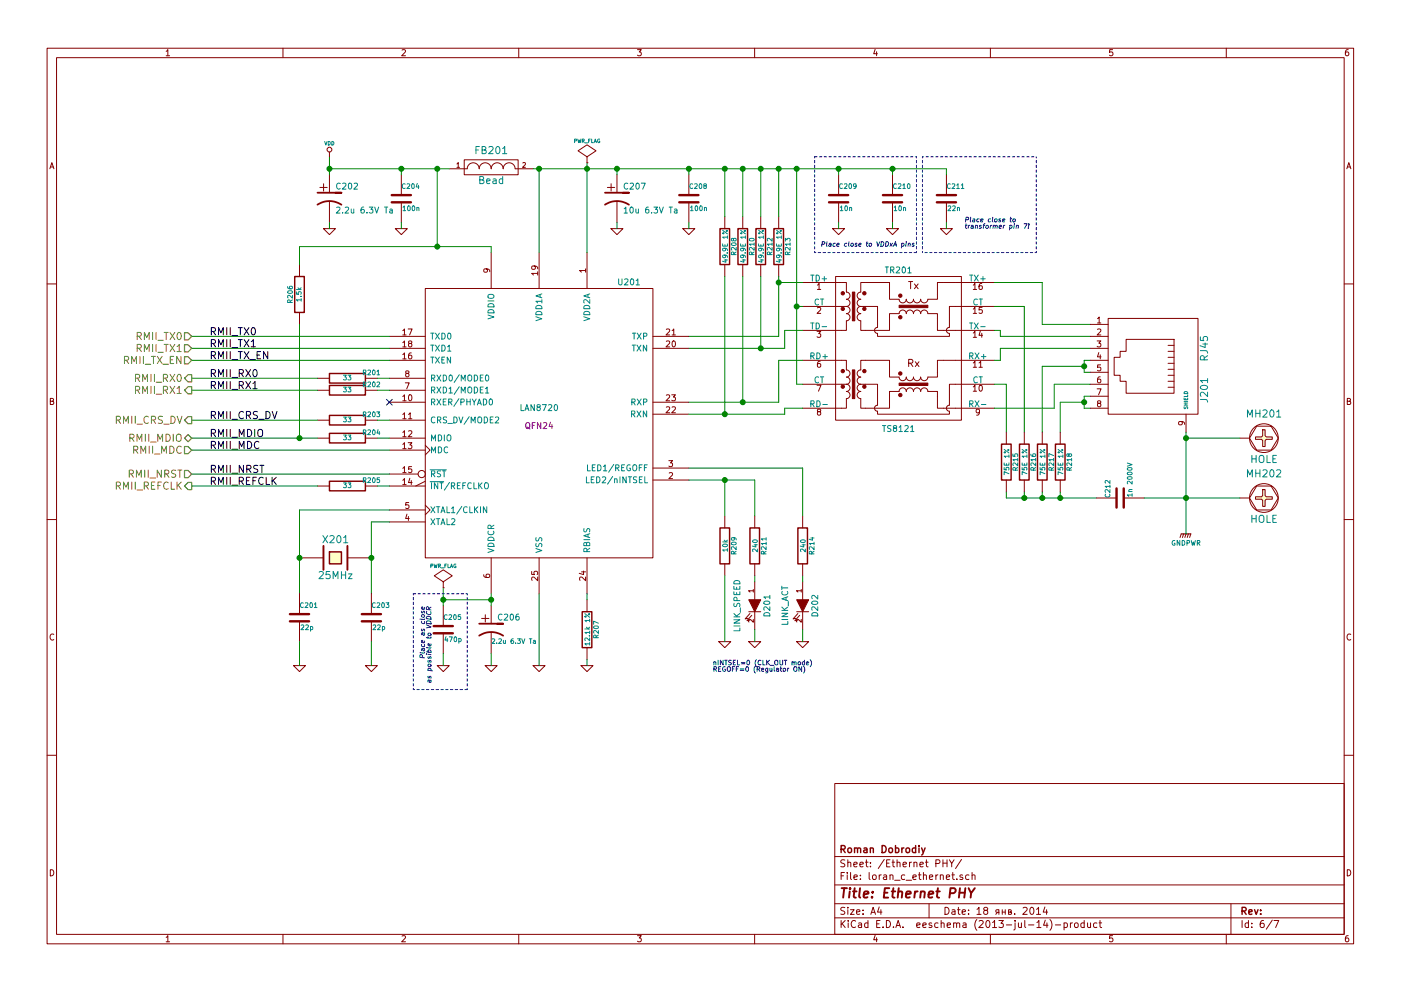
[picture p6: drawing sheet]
EESchema Schematic File Version 2
LIBS:74xx_seppower
LIBS:power
LIBS:device
LIBS:transistors
LIBS:conn
LIBS:linear
LIBS:regul
LIBS:cmos4000
LIBS:adc-dac
LIBS:memory
LIBS:xilinx
LIBS:special
LIBS:microcontrollers
LIBS:dsp
LIBS:microchip
LIBS:analog_switches
LIBS:motorola
LIBS:texas
LIBS:intel
LIBS:audio
LIBS:interface
LIBS:digital-audio
LIBS:philips
LIBS:display
LIBS:cypress
LIBS:siliconi
LIBS:opto
LIBS:atmel
LIBS:contrib
LIBS:valves
LIBS:stm32
LIBS:lan8720
LIBS:hole
LIBS:ts8121
LIBS:74xgxx
LIBS:ac-dc
LIBS:brooktre
LIBS:cmos_ieee
LIBS:dc-dc
LIBS:elec-unifil
LIBS:ftdi
LIBS:gennum
LIBS:graphic
LIBS:hc11
LIBS:logo
LIBS:microchip1
LIBS:microchip_pic10mcu
LIBS:microchip_pic12mcu
LIBS:microchip_pic16mcu
LIBS:msp430
LIBS:nxp_armmcu
LIBS:powerint
LIBS:pspice
LIBS:references
LIBS:relays
LIBS:rfcom
LIBS:sensors
LIBS:stm8
LIBS:supertex
LIBS:transf
LIBS:video
LIBS:loran_c_proc_board-cache
EELAYER 24 0
EELAYER END
$Descr A4 11693 8268
encoding utf-8
Sheet 6 7
Title "Ethernet PHY"
Date "18 янв. 2014"
Rev ""
Comp "Roman Dobrodiy"
Comment1 ""
Comment2 ""
Comment3 ""
Comment4 ""
$EndDescr
$Comp
L RJ45 J201
U 1 1
P 9550 3050
F 0 "J201" H 9750 3550 60  0000 C CNN
F 1 "RJ45" H 9400 3550 60  0000 C CNN
F 2 "" H 9550 3050 60  0000 C CNN
F 3 "" H 9550 3050 60  0000 C CNN
	1    9550 3050
	0    1    1    0   
$EndComp
$Comp
L LAN8720 U201
U 1 1
P 4500 3400
F 0 "U201" H 5250 4450 50  0000 C CNN
F 1 "LAN8720" H 4500 3400 50  0000 C CNN
F 2 "QFN24" H 4500 3250 50  0000 C CNN
F 3 "" H 4200 3400 60  0001 C CNN
	1    4500 3400
	1    0    0    -1  
$EndComp
$Comp
L TS8121 TR201
U 1 1
P 7500 2850
F 0 "TR201" H 7500 3450 50  0000 C CNN
F 1 "TS8121" H 7500 2125 50  0000 C CNN
F 2 "" H 7125 3150 60  0000 C CNN
F 3 "" H 7125 3150 60  0000 C CNN
	1    7500 2850
	1    0    0    -1  
$EndComp
$Comp
L R R208
U 1 1
P 6050 2050
F 0 "R208" V 6130 2050 40  0000 C CNN
F 1 "49.9E 1%" V 6057 2051 40  0000 C CNN
F 2 "" V 5980 2050 30  0000 C CNN
F 3 "" H 6050 2050 30  0000 C CNN
	1    6050 2050
	1    0    0    -1  
$EndComp
$Comp
L R R210
U 1 1
P 6200 2050
F 0 "R210" V 6280 2050 40  0000 C CNN
F 1 "49.9E 1%" V 6207 2051 40  0000 C CNN
F 2 "" V 6130 2050 30  0000 C CNN
F 3 "" H 6200 2050 30  0000 C CNN
	1    6200 2050
	1    0    0    -1  
$EndComp
$Comp
L R R212
U 1 1
P 6350 2050
F 0 "R212" V 6430 2050 40  0000 C CNN
F 1 "49.9E 1%" V 6357 2051 40  0000 C CNN
F 2 "" V 6280 2050 30  0000 C CNN
F 3 "" H 6350 2050 30  0000 C CNN
	1    6350 2050
	1    0    0    -1  
$EndComp
$Comp
L R R213
U 1 1
P 6500 2050
F 0 "R213" V 6580 2050 40  0000 C CNN
F 1 "49.9E 1%" V 6507 2051 40  0000 C CNN
F 2 "" V 6430 2050 30  0000 C CNN
F 3 "" H 6500 2050 30  0000 C CNN
	1    6500 2050
	1    0    0    -1  
$EndComp
$Comp
L R R215
U 1 1
P 8400 3850
F 0 "R215" V 8480 3850 40  0000 C CNN
F 1 "75E 1%" V 8407 3851 40  0000 C CNN
F 2 "" V 8330 3850 30  0000 C CNN
F 3 "" H 8400 3850 30  0000 C CNN
	1    8400 3850
	1    0    0    -1  
$EndComp
$Comp
L C C212
U 1 1
P 9350 4150
F 0 "C212" H 9350 4250 40  0000 L CNN
F 1 "1n 2000V" H 9356 4065 40  0000 L CNN
F 2 "" H 9388 4000 30  0000 C CNN
F 3 "" H 9350 4150 60  0000 C CNN
	1    9350 4150
	0    -1   -1   0   
$EndComp
$Comp
L GNDPWR #PWR0106
U 1 1
P 9900 4450
F 0 "#PWR0106" H 9900 4500 40  0001 C CNN
F 1 "GNDPWR" H 9900 4370 40  0000 C CNN
F 2 "" H 9900 4450 60  0000 C CNN
F 3 "" H 9900 4450 60  0000 C CNN
	1    9900 4450
	1    0    0    -1  
$EndComp
$Comp
L R R216
U 1 1
P 8550 3850
F 0 "R216" V 8630 3850 40  0000 C CNN
F 1 "75E 1%" V 8557 3851 40  0000 C CNN
F 2 "" V 8480 3850 30  0000 C CNN
F 3 "" H 8550 3850 30  0000 C CNN
	1    8550 3850
	1    0    0    -1  
$EndComp
$Comp
L R R217
U 1 1
P 8700 3850
F 0 "R217" V 8780 3850 40  0000 C CNN
F 1 "75E 1%" V 8707 3851 40  0000 C CNN
F 2 "" V 8630 3850 30  0000 C CNN
F 3 "" H 8700 3850 30  0000 C CNN
	1    8700 3850
	1    0    0    -1  
$EndComp
$Comp
L R R218
U 1 1
P 8850 3850
F 0 "R218" V 8930 3850 40  0000 C CNN
F 1 "75E 1%" V 8857 3851 40  0000 C CNN
F 2 "" V 8780 3850 30  0000 C CNN
F 3 "" H 8850 3850 30  0000 C CNN
	1    8850 3850
	1    0    0    -1  
$EndComp
$Comp
L HOLE MH201
U 1 1
P 10550 3650
F 0 "MH201" H 10550 3850 60  0000 C CNN
F 1 "HOLE" H 10550 3470 60  0000 C CNN
F 2 "" H 10550 3650 60  0000 C CNN
F 3 "" H 10550 3650 60  0000 C CNN
	1    10550 3650
	1    0    0    -1  
$EndComp
$Comp
L HOLE MH202
U 1 1
P 10550 4150
F 0 "MH202" H 10550 4350 60  0000 C CNN
F 1 "HOLE" H 10550 3970 60  0000 C CNN
F 2 "" H 10550 4150 60  0000 C CNN
F 3 "" H 10550 4150 60  0000 C CNN
	1    10550 4150
	1    0    0    -1  
$EndComp
$Comp
L GND #PWR0107
U 1 1
P 4500 5550
F 0 "#PWR0107" H 4500 5550 30  0001 C CNN
F 1 "GND" H 4500 5480 30  0001 C CNN
F 2 "" H 4500 5550 60  0000 C CNN
F 3 "" H 4500 5550 60  0000 C CNN
	1    4500 5550
	1    0    0    -1  
$EndComp
$Comp
L R R207
U 1 1
P 4900 5250
F 0 "R207" V 4980 5250 40  0000 C CNN
F 1 "12.1k 1%" V 4907 5251 40  0000 C CNN
F 2 "" V 4830 5250 30  0000 C CNN
F 3 "" H 4900 5250 30  0000 C CNN
	1    4900 5250
	1    0    0    -1  
$EndComp
$Comp
L LED D201
U 1 1
P 6300 5050
F 0 "D201" H 6300 5150 50  0000 C CNN
F 1 "LINK_SPEED" H 6300 4900 50  0000 C CNN
F 2 "" H 6300 5050 60  0000 C CNN
F 3 "" H 6300 5050 60  0000 C CNN
	1    6300 5050
	0    1    1    0   
$EndComp
$Comp
L R R211
U 1 1
P 6300 4550
F 0 "R211" V 6380 4550 40  0000 C CNN
F 1 "240" V 6307 4551 40  0000 C CNN
F 2 "" V 6230 4550 30  0000 C CNN
F 3 "" H 6300 4550 30  0000 C CNN
	1    6300 4550
	1    0    0    -1  
$EndComp
$Comp
L R R209
U 1 1
P 6050 4550
F 0 "R209" V 6130 4550 40  0000 C CNN
F 1 "10k" V 6057 4551 40  0000 C CNN
F 2 "" V 5980 4550 30  0000 C CNN
F 3 "" H 6050 4550 30  0000 C CNN
	1    6050 4550
	1    0    0    -1  
$EndComp
$Comp
L GND #PWR0108
U 1 1
P 6050 5350
F 0 "#PWR0108" H 6050 5350 30  0001 C CNN
F 1 "GND" H 6050 5280 30  0001 C CNN
F 2 "" H 6050 5350 60  0000 C CNN
F 3 "" H 6050 5350 60  0000 C CNN
	1    6050 5350
	1    0    0    -1  
$EndComp
$Comp
L GND #PWR0109
U 1 1
P 6300 5350
F 0 "#PWR0109" H 6300 5350 30  0001 C CNN
F 1 "GND" H 6300 5280 30  0001 C CNN
F 2 "" H 6300 5350 60  0000 C CNN
F 3 "" H 6300 5350 60  0000 C CNN
	1    6300 5350
	1    0    0    -1  
$EndComp
$Comp
L R R214
U 1 1
P 6700 4550
F 0 "R214" V 6780 4550 40  0000 C CNN
F 1 "240" V 6707 4551 40  0000 C CNN
F 2 "" V 6630 4550 30  0000 C CNN
F 3 "" H 6700 4550 30  0000 C CNN
	1    6700 4550
	1    0    0    -1  
$EndComp
$Comp
L LED D202
U 1 1
P 6700 5050
F 0 "D202" H 6700 5150 50  0000 C CNN
F 1 "LINK_ACT" H 6700 4900 50  0000 C CNN
F 2 "" H 6700 5050 60  0000 C CNN
F 3 "" H 6700 5050 60  0000 C CNN
	1    6700 5050
	0    1    1    0   
$EndComp
$Comp
L GND #PWR0110
U 1 1
P 6700 5350
F 0 "#PWR0110" H 6700 5350 30  0001 C CNN
F 1 "GND" H 6700 5280 30  0001 C CNN
F 2 "" H 6700 5350 60  0000 C CNN
F 3 "" H 6700 5350 60  0000 C CNN
	1    6700 5350
	1    0    0    -1  
$EndComp
$Comp
L CP1 C206
U 1 1
P 4100 5250
F 0 "C206" H 4150 5350 50  0000 L CNN
F 1 "2.2u 6.3V Ta" H 4100 5150 39  0000 L CNN
F 2 "" H 4100 5250 60  0000 C CNN
F 3 "" H 4100 5250 60  0000 C CNN
	1    4100 5250
	1    0    0    -1  
$EndComp
$Comp
L GND #PWR0111
U 1 1
P 4100 5550
F 0 "#PWR0111" H 4100 5550 30  0001 C CNN
F 1 "GND" H 4100 5480 30  0001 C CNN
F 2 "" H 4100 5550 60  0000 C CNN
F 3 "" H 4100 5550 60  0000 C CNN
	1    4100 5550
	1    0    0    -1  
$EndComp
Text Notes 5950 5600 0    39   ~ 0
nINTSEL=0 (CLK_OUT mode)\nREGOFF=0 (Regulator ON)
$Comp
L GND #PWR0112
U 1 1
P 4900 5550
F 0 "#PWR0112" H 4900 5550 30  0001 C CNN
F 1 "GND" H 4900 5480 30  0001 C CNN
F 2 "" H 4900 5550 60  0000 C CNN
F 3 "" H 4900 5550 60  0000 C CNN
	1    4900 5550
	1    0    0    -1  
$EndComp
$Comp
L FILTER FB201
U 1 1
P 4100 1400
F 0 "FB201" H 4100 1550 60  0000 C CNN
F 1 "Bead" H 4100 1300 60  0000 C CNN
F 2 "" H 4100 1400 60  0000 C CNN
F 3 "" H 4100 1400 60  0000 C CNN
	1    4100 1400
	1    0    0    -1  
$EndComp
Wire Wire Line
	6700 2550 6650 2550
Wire Wire Line
	6650 1400 6650 3200
Wire Wire Line
	6650 3200 6700 3200
Wire Wire Line
	6500 2800 5750 2800
Wire Wire Line
	6500 2300 6500 2800
Wire Wire Line
	5750 2900 6550 2900
Wire Wire Line
	5750 3350 6500 3350
Wire Wire Line
	5750 3450 6550 3450
Wire Wire Line
	6350 2300 6350 2900
Connection ~ 6350 2900
Wire Wire Line
	6200 3350 6200 2300
Connection ~ 6200 3350
Wire Wire Line
	6050 2300 6050 3450
Connection ~ 6050 3450
Connection ~ 6650 2550
Wire Wire Line
	9100 3000 9050 3000
Wire Wire Line
	9050 3000 9050 3100
Wire Wire Line
	9050 3100 9100 3100
Wire Wire Line
	9100 3300 9050 3300
Wire Wire Line
	9050 3300 9050 3400
Wire Wire Line
	9050 3400 9100 3400
Wire Wire Line
	9050 3350 8850 3350
Wire Wire Line
	8850 3350 8850 3600
Connection ~ 9050 3350
Wire Wire Line
	9050 3050 8700 3050
Wire Wire Line
	8700 3050 8700 3600
Connection ~ 9050 3050
Wire Wire Line
	9100 2900 8350 2900
Wire Wire Line
	8350 2900 8350 3000
Wire Wire Line
	8350 3000 8300 3000
Wire Wire Line
	9100 3200 8800 3200
Wire Wire Line
	8800 3200 8800 3400
Wire Wire Line
	8800 3400 8300 3400
Wire Wire Line
	9100 2800 8350 2800
Wire Wire Line
	8350 2800 8350 2750
Wire Wire Line
	8350 2750 8300 2750
Wire Wire Line
	8300 2350 8700 2350
Wire Wire Line
	8700 2350 8700 2700
Wire Wire Line
	8700 2700 9100 2700
Wire Wire Line
	8300 2550 8550 2550
Wire Wire Line
	8550 2550 8550 3600
Wire Wire Line
	8300 3200 8400 3200
Wire Wire Line
	8400 3200 8400 3600
Wire Wire Line
	9900 3600 9900 4450
Wire Wire Line
	8400 4100 8400 4150
Wire Wire Line
	8400 4150 9150 4150
Wire Wire Line
	8850 4150 8850 4100
Wire Wire Line
	8700 4100 8700 4150
Connection ~ 8700 4150
Wire Wire Line
	8550 4100 8550 4150
Connection ~ 8550 4150
Connection ~ 8850 4150
Wire Wire Line
	9550 4150 10350 4150
Connection ~ 9900 4150
Wire Wire Line
	10350 3650 9900 3650
Connection ~ 9900 3650
Wire Wire Line
	4500 4950 4500 5550
Wire Wire Line
	5750 4000 6300 4000
Wire Wire Line
	6300 4000 6300 4300
Wire Wire Line
	6050 4300 6050 4000
Connection ~ 6050 4000
Wire Wire Line
	6050 4800 6050 5350
Wire Wire Line
	6300 5250 6300 5350
Wire Wire Line
	6300 4800 6300 4850
Wire Wire Line
	6700 3900 6700 4300
Wire Wire Line
	5750 3900 6700 3900
Wire Wire Line
	6700 2350 6500 2350
Connection ~ 6500 2350
Wire Wire Line
	6550 2900 6550 2750
Wire Wire Line
	6550 2750 6700 2750
Wire Wire Line
	6500 3350 6500 3000
Wire Wire Line
	6500 3000 6700 3000
Wire Wire Line
	6550 3450 6550 3400
Wire Wire Line
	6550 3400 6700 3400
Wire Wire Line
	6700 5250 6700 5350
Wire Wire Line
	6700 4800 6700 4850
Wire Wire Line
	4100 5450 4100 5550
Wire Wire Line
	4100 4950 4100 5050
Wire Wire Line
	4900 4950 4900 5000
Wire Wire Line
	4900 5500 4900 5550
$Comp
L C C209
U 1 1
P 7000 1650
F 0 "C209" H 7000 1750 40  0000 L CNN
F 1 "10n" H 7006 1565 40  0000 L CNN
F 2 "" H 7038 1500 30  0000 C CNN
F 3 "" H 7000 1650 60  0000 C CNN
	1    7000 1650
	1    0    0    -1  
$EndComp
$Comp
L C C210
U 1 1
P 7450 1650
F 0 "C210" H 7450 1750 40  0000 L CNN
F 1 "10n" H 7456 1565 40  0000 L CNN
F 2 "" H 7488 1500 30  0000 C CNN
F 3 "" H 7450 1650 60  0000 C CNN
	1    7450 1650
	1    0    0    -1  
$EndComp
$Comp
L CP1 C207
U 1 1
P 5150 1650
F 0 "C207" H 5200 1750 50  0000 L CNN
F 1 "10u 6.3V Ta" H 5200 1550 50  0000 L CNN
F 2 "" H 5150 1650 60  0000 C CNN
F 3 "" H 5150 1650 60  0000 C CNN
	1    5150 1650
	1    0    0    -1  
$EndComp
$Comp
L GND #PWR0113
U 1 1
P 7450 1900
F 0 "#PWR0113" H 7450 1900 30  0001 C CNN
F 1 "GND" H 7450 1830 30  0001 C CNN
F 2 "" H 7450 1900 60  0000 C CNN
F 3 "" H 7450 1900 60  0000 C CNN
	1    7450 1900
	1    0    0    -1  
$EndComp
Wire Wire Line
	7450 1850 7450 1900
$Comp
L GND #PWR0114
U 1 1
P 7000 1900
F 0 "#PWR0114" H 7000 1900 30  0001 C CNN
F 1 "GND" H 7000 1830 30  0001 C CNN
F 2 "" H 7000 1900 60  0000 C CNN
F 3 "" H 7000 1900 60  0000 C CNN
	1    7000 1900
	1    0    0    -1  
$EndComp
$Comp
L GND #PWR0115
U 1 1
P 5150 1900
F 0 "#PWR0115" H 5150 1900 30  0001 C CNN
F 1 "GND" H 5150 1830 30  0001 C CNN
F 2 "" H 5150 1900 60  0000 C CNN
F 3 "" H 5150 1900 60  0000 C CNN
	1    5150 1900
	1    0    0    -1  
$EndComp
Wire Wire Line
	5150 1850 5150 1900
Wire Wire Line
	7000 1850 7000 1900
Wire Wire Line
	6050 1400 6050 1800
Wire Wire Line
	7450 1400 7450 1450
Wire Wire Line
	7000 1400 7000 1450
Connection ~ 7000 1400
Wire Wire Line
	4500 2100 4500 1400
Connection ~ 6050 1400
Wire Wire Line
	4900 1350 4900 2100
Connection ~ 4900 1400
Wire Wire Line
	6200 1400 6200 1800
Connection ~ 6200 1400
Wire Wire Line
	6350 1400 6350 1800
Connection ~ 6350 1400
Wire Wire Line
	6500 1400 6500 1800
Connection ~ 6500 1400
Connection ~ 6650 1400
$Comp
L CRYSTAL X201
U 1 1
P 2800 4650
F 0 "X201" H 2800 4800 60  0000 C CNN
F 1 "25MHz" H 2800 4500 60  0000 C CNN
F 2 "" H 2800 4650 60  0000 C CNN
F 3 "" H 2800 4650 60  0000 C CNN
	1    2800 4650
	1    0    0    -1  
$EndComp
Wire Wire Line
	3250 4350 3100 4350
Wire Wire Line
	3100 4350 3100 4950
Wire Wire Line
	2500 4250 2500 4950
Wire Wire Line
	2500 4250 3250 4250
$Comp
L C C203
U 1 1
P 3100 5150
F 0 "C203" H 3100 5250 40  0000 L CNN
F 1 "22p" H 3106 5065 40  0000 L CNN
F 2 "" H 3138 5000 30  0000 C CNN
F 3 "" H 3100 5150 60  0000 C CNN
	1    3100 5150
	1    0    0    -1  
$EndComp
$Comp
L C C201
U 1 1
P 2500 5150
F 0 "C201" H 2500 5250 40  0000 L CNN
F 1 "22p" H 2506 5065 40  0000 L CNN
F 2 "" H 2538 5000 30  0000 C CNN
F 3 "" H 2500 5150 60  0000 C CNN
	1    2500 5150
	1    0    0    -1  
$EndComp
Connection ~ 3100 4650
Connection ~ 2500 4650
$Comp
L GND #PWR0116
U 1 1
P 3100 5550
F 0 "#PWR0116" H 3100 5550 30  0001 C CNN
F 1 "GND" H 3100 5480 30  0001 C CNN
F 2 "" H 3100 5550 60  0000 C CNN
F 3 "" H 3100 5550 60  0000 C CNN
	1    3100 5550
	1    0    0    -1  
$EndComp
$Comp
L GND #PWR0117
U 1 1
P 2500 5550
F 0 "#PWR0117" H 2500 5550 30  0001 C CNN
F 1 "GND" H 2500 5480 30  0001 C CNN
F 2 "" H 2500 5550 60  0000 C CNN
F 3 "" H 2500 5550 60  0000 C CNN
	1    2500 5550
	1    0    0    -1  
$EndComp
Wire Wire Line
	2500 5350 2500 5550
Wire Wire Line
	3100 5350 3100 5550
$Comp
L C C211
U 1 1
P 7900 1650
F 0 "C211" H 7900 1750 40  0000 L CNN
F 1 "22n" H 7906 1565 40  0000 L CNN
F 2 "" H 7938 1500 30  0000 C CNN
F 3 "" H 7900 1650 60  0000 C CNN
	1    7900 1650
	1    0    0    -1  
$EndComp
$Comp
L GND #PWR0118
U 1 1
P 7900 1900
F 0 "#PWR0118" H 7900 1900 30  0001 C CNN
F 1 "GND" H 7900 1830 30  0001 C CNN
F 2 "" H 7900 1900 60  0000 C CNN
F 3 "" H 7900 1900 60  0000 C CNN
	1    7900 1900
	1    0    0    -1  
$EndComp
Wire Wire Line
	7900 1850 7900 1900
Text Notes 8050 1900 0    39   Italic 0
Place close to\ntransformer pin 7!
Wire Notes Line
	8650 1300 8650 2100
Wire Notes Line
	7700 2100 7700 1300
Wire Notes Line
	7700 1300 8650 1300
Wire Notes Line
	8650 2100 7700 2100
$Comp
L C C205
U 1 1
P 3700 5250
F 0 "C205" H 3700 5350 40  0000 L CNN
F 1 "470p" H 3706 5165 40  0000 L CNN
F 2 "" H 3738 5100 30  0000 C CNN
F 3 "" H 3700 5250 60  0000 C CNN
	1    3700 5250
	1    0    0    -1  
$EndComp
$Comp
L GND #PWR0119
U 1 1
P 3700 5550
F 0 "#PWR0119" H 3700 5550 30  0001 C CNN
F 1 "GND" H 3700 5480 30  0001 C CNN
F 2 "" H 3700 5550 60  0000 C CNN
F 3 "" H 3700 5550 60  0000 C CNN
	1    3700 5550
	1    0    0    -1  
$EndComp
Wire Wire Line
	3700 5450 3700 5550
Wire Wire Line
	3700 4900 3700 5050
Wire Wire Line
	3700 5000 4100 5000
Connection ~ 4100 5000
Text Notes 3600 5050 3    39   Italic 0
Place as close\nas possible to VDDCR
$Comp
L R R205
U 1 1
P 2900 4050
F 0 "R205" V 2950 3850 40  0000 C CNN
F 1 "33" V 2907 4051 40  0000 C CNN
F 2 "" V 2830 4050 30  0000 C CNN
F 3 "" H 2900 4050 30  0000 C CNN
	1    2900 4050
	0    -1   -1   0   
$EndComp
Wire Wire Line
	3250 4050 3150 4050
Text Notes 6850 2050 0    39   Italic 0
Place close to VDDxA pins
Wire Notes Line
	6800 1300 6800 2100
Wire Notes Line
	6800 2100 7650 2100
Wire Notes Line
	7650 2100 7650 1300
Wire Notes Line
	7650 1300 6800 1300
$Comp
L C C208
U 1 1
P 5750 1650
F 0 "C208" H 5750 1750 40  0000 L CNN
F 1 "100n" H 5756 1565 40  0000 L CNN
F 2 "" H 5788 1500 30  0000 C CNN
F 3 "" H 5750 1650 60  0000 C CNN
	1    5750 1650
	1    0    0    -1  
$EndComp
$Comp
L GND #PWR0120
U 1 1
P 5750 1900
F 0 "#PWR0120" H 5750 1900 30  0001 C CNN
F 1 "GND" H 5750 1830 30  0001 C CNN
F 2 "" H 5750 1900 60  0000 C CNN
F 3 "" H 5750 1900 60  0000 C CNN
	1    5750 1900
	1    0    0    -1  
$EndComp
Wire Wire Line
	5750 1850 5750 1900
Wire Wire Line
	4450 1400 7900 1400
Wire Wire Line
	7900 1400 7900 1450
Connection ~ 7450 1400
Connection ~ 4500 1400
Wire Wire Line
	4100 2050 4100 2100
Wire Wire Line
	2500 2050 4100 2050
Wire Wire Line
	3650 1400 3650 2050
Wire Wire Line
	2750 1400 3750 1400
$Comp
L CP1 C202
U 1 1
P 2750 1650
F 0 "C202" H 2800 1750 50  0000 L CNN
F 1 "2.2u 6.3V Ta" H 2800 1550 50  0000 L CNN
F 2 "" H 2750 1650 60  0000 C CNN
F 3 "" H 2750 1650 60  0000 C CNN
	1    2750 1650
	1    0    0    -1  
$EndComp
$Comp
L C C204
U 1 1
P 3350 1650
F 0 "C204" H 3350 1750 40  0000 L CNN
F 1 "100n" H 3356 1565 40  0000 L CNN
F 2 "" H 3388 1500 30  0000 C CNN
F 3 "" H 3350 1650 60  0000 C CNN
	1    3350 1650
	1    0    0    -1  
$EndComp
Wire Wire Line
	2750 1300 2750 1450
Connection ~ 3650 1400
Wire Wire Line
	3350 1450 3350 1400
Connection ~ 3350 1400
$Comp
L GND #PWR0121
U 1 1
P 2750 1900
F 0 "#PWR0121" H 2750 1900 30  0001 C CNN
F 1 "GND" H 2750 1830 30  0001 C CNN
F 2 "" H 2750 1900 60  0000 C CNN
F 3 "" H 2750 1900 60  0000 C CNN
	1    2750 1900
	1    0    0    -1  
$EndComp
$Comp
L GND #PWR0122
U 1 1
P 3350 1900
F 0 "#PWR0122" H 3350 1900 30  0001 C CNN
F 1 "GND" H 3350 1830 30  0001 C CNN
F 2 "" H 3350 1900 60  0000 C CNN
F 3 "" H 3350 1900 60  0000 C CNN
	1    3350 1900
	1    0    0    -1  
$EndComp
Wire Wire Line
	3350 1850 3350 1900
Wire Wire Line
	2750 1850 2750 1900
$Comp
L VDD #PWR0123
U 1 1
P 2750 1300
F 0 "#PWR0123" H 2750 1400 30  0001 C CNN
F 1 "VDD" H 2750 1410 30  0000 C CNN
F 2 "" H 2750 1300 60  0000 C CNN
F 3 "" H 2750 1300 60  0000 C CNN
	1    2750 1300
	1    0    0    -1  
$EndComp
Connection ~ 2750 1400
$Comp
L R R206
U 1 1
P 2500 2450
F 0 "R206" V 2580 2450 40  0000 C CNN
F 1 "1.5k" V 2507 2451 40  0000 C CNN
F 2 "" V 2430 2450 30  0000 C CNN
F 3 "" H 2500 2450 30  0000 C CNN
	1    2500 2450
	-1   0    0    1   
$EndComp
Wire Wire Line
	3150 3650 3250 3650
Connection ~ 3650 2050
$Comp
L R R201
U 1 1
P 2900 3150
F 0 "R201" V 2950 2950 40  0000 C CNN
F 1 "33" V 2907 3151 40  0000 C CNN
F 2 "" V 2830 3150 30  0000 C CNN
F 3 "" H 2900 3150 30  0000 C CNN
	1    2900 3150
	0    -1   -1   0   
$EndComp
Wire Wire Line
	3250 3150 3150 3150
$Comp
L R R202
U 1 1
P 2900 3250
F 0 "R202" V 2950 3050 40  0000 C CNN
F 1 "33" V 2907 3251 40  0000 C CNN
F 2 "" V 2830 3250 30  0000 C CNN
F 3 "" H 2900 3250 30  0000 C CNN
	1    2900 3250
	0    -1   -1   0   
$EndComp
Wire Wire Line
	3250 3250 3150 3250
$Comp
L R R203
U 1 1
P 2900 3500
F 0 "R203" V 2950 3300 40  0000 C CNN
F 1 "33" V 2907 3501 40  0000 C CNN
F 2 "" V 2830 3500 30  0000 C CNN
F 3 "" H 2900 3500 30  0000 C CNN
	1    2900 3500
	0    -1   -1   0   
$EndComp
Wire Wire Line
	3250 3500 3150 3500
$Comp
L R R204
U 1 1
P 2900 3650
F 0 "R204" V 2950 3450 40  0000 C CNN
F 1 "33" V 2907 3651 40  0000 C CNN
F 2 "" V 2830 3650 30  0000 C CNN
F 3 "" H 2900 3650 30  0000 C CNN
	1    2900 3650
	0    -1   -1   0   
$EndComp
Wire Wire Line
	1600 2800 3250 2800
Wire Wire Line
	1600 2900 3250 2900
Wire Wire Line
	1600 3000 3250 3000
Wire Wire Line
	1600 3150 2650 3150
Wire Wire Line
	1600 3250 2650 3250
Wire Wire Line
	1600 3500 2650 3500
Wire Wire Line
	1600 3650 2650 3650
Wire Wire Line
	1600 4050 2650 4050
Wire Wire Line
	1600 3950 3250 3950
Text Label 1750 3950 0    60   ~ 0
RMII_NRST
Text Label 1750 4050 0    60   ~ 0
RMII_REFCLK
Text Label 1750 3650 0    60   ~ 0
RMII_MDIO
Wire Wire Line
	1600 3750 3250 3750
Text Label 1750 3750 0    60   ~ 0
RMII_MDC
Text Label 1750 3500 0    60   ~ 0
RMII_CRS_DV
Text Label 1750 3250 0    60   ~ 0
RMII_RX1
Text Label 1750 3150 0    60   ~ 0
RMII_RX0
Text Label 1750 3000 0    60   ~ 0
RMII_TX_EN
Text Label 1750 2800 0    60   ~ 0
RMII_TX0
Text Label 1750 2900 0    60   ~ 0
RMII_TX1
Wire Wire Line
	5750 1400 5750 1450
Connection ~ 5750 1400
Wire Wire Line
	5150 1400 5150 1450
Connection ~ 5150 1400
Wire Notes Line
	3450 4950 3450 5750
Wire Notes Line
	3450 5750 3900 5750
Wire Notes Line
	3900 5750 3900 4950
Wire Notes Line
	3900 4950 3450 4950
Text HLabel 1600 2800 0    60   Input ~ 0
RMII_TX0
Text HLabel 1600 2900 0    60   Input ~ 0
RMII_TX1
Text HLabel 1600 3000 0    60   Input ~ 0
RMII_TX_EN
Text HLabel 1600 3150 0    60   Output ~ 0
RMII_RX0
Text HLabel 1600 3250 0    60   Output ~ 0
RMII_RX1
Text HLabel 1600 3500 0    60   Output ~ 0
RMII_CRS_DV
Text HLabel 1600 3650 0    60   BiDi ~ 0
RMII_MDIO
Text HLabel 1600 3750 0    60   Input ~ 0
RMII_MDC
Text HLabel 1600 3950 0    60   Input ~ 0
RMII_NRST
Text HLabel 1600 4050 0    60   Output ~ 0
RMII_REFCLK
Wire Wire Line
	2500 2700 2500 3650
Connection ~ 2500 3650
Wire Wire Line
	2500 2050 2500 2200
NoConn ~ 3250 3350
$Comp
L PWR_FLAG #FLG0124
U 1 1
P 3700 4900
F 0 "#FLG0124" H 3700 4995 30  0001 C CNN
F 1 "PWR_FLAG" H 3700 5080 30  0000 C CNN
F 2 "" H 3700 4900 60  0000 C CNN
F 3 "" H 3700 4900 60  0000 C CNN
	1    3700 4900
	1    0    0    -1  
$EndComp
Connection ~ 3700 5000
$Comp
L PWR_FLAG #FLG0125
U 1 1
P 4900 1350
F 0 "#FLG0125" H 4900 1445 30  0001 C CNN
F 1 "PWR_FLAG" H 4900 1530 30  0000 C CNN
F 2 "" H 4900 1350 60  0000 C CNN
F 3 "" H 4900 1350 60  0000 C CNN
	1    4900 1350
	1    0    0    -1  
$EndComp
$EndSCHEMATC
